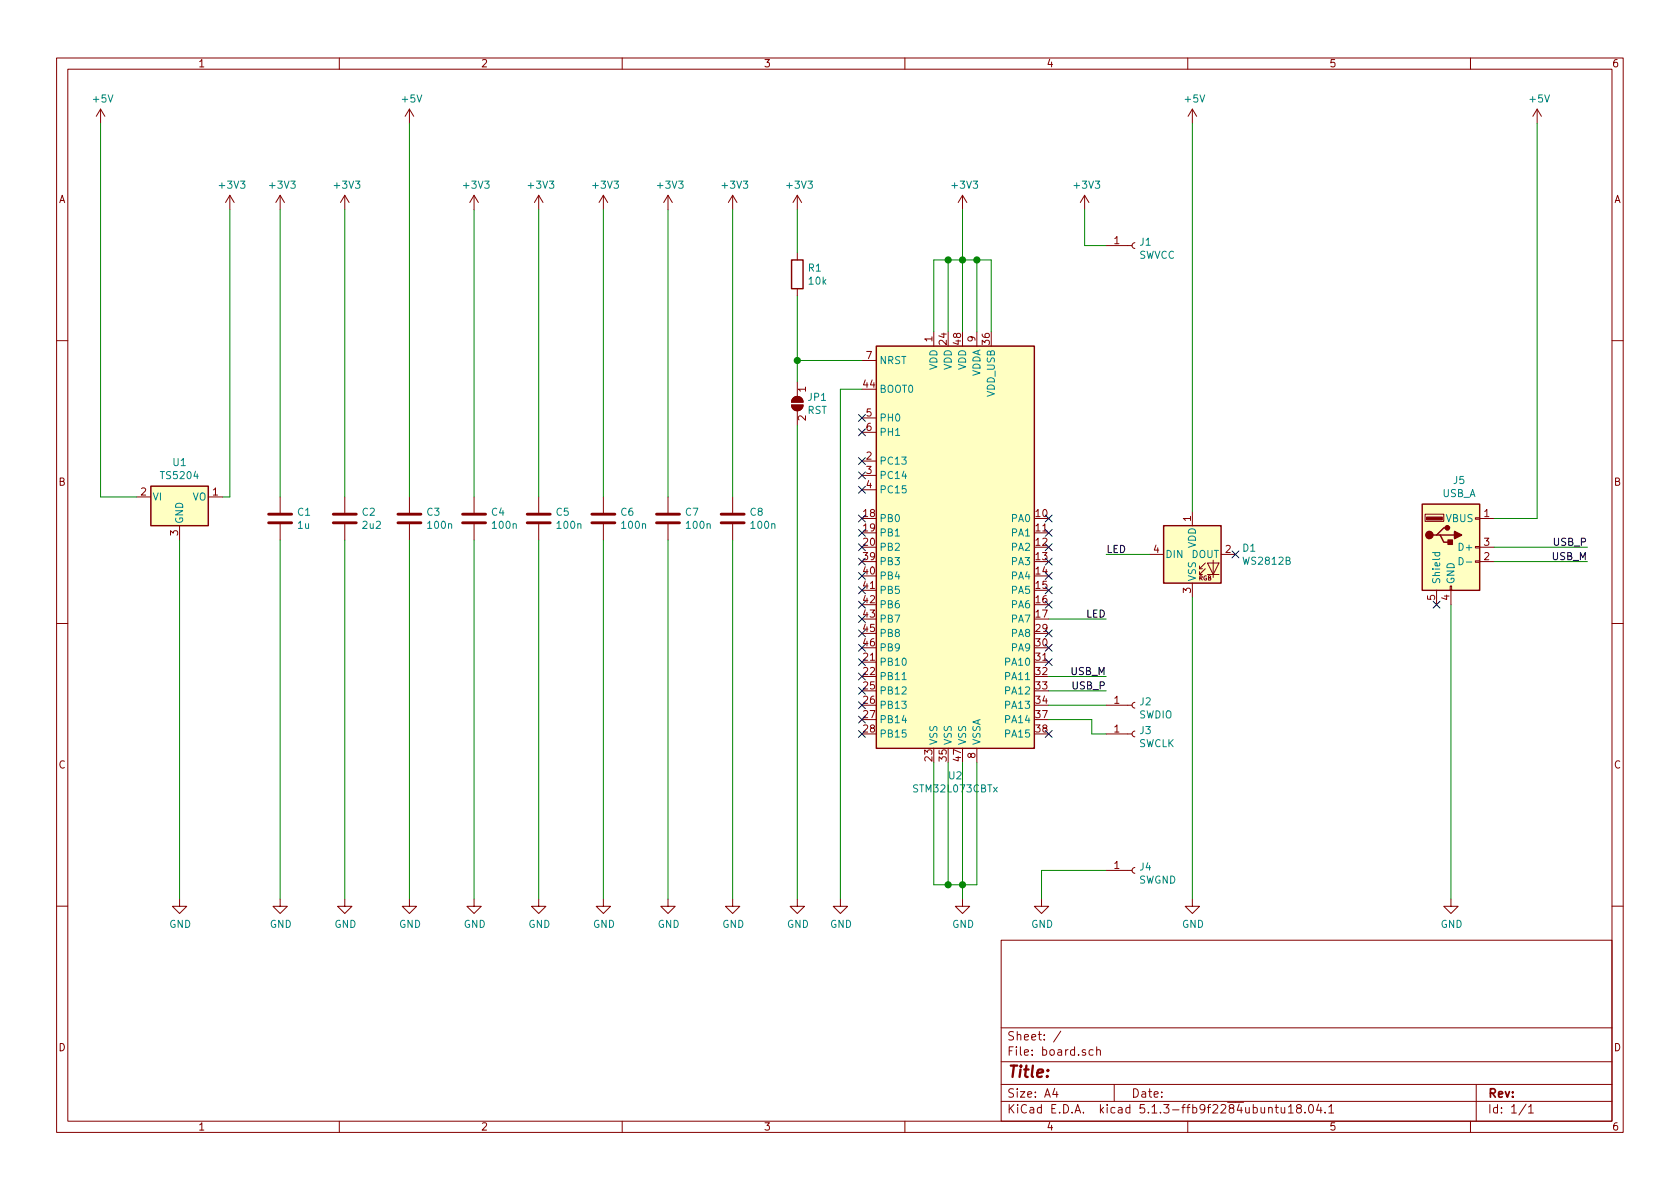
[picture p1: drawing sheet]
EESchema Schematic File Version 4
LIBS:board-cache
EELAYER 30 0
EELAYER END
$Descr A4 11693 8268
encoding utf-8
Sheet 1 1
Title ""
Date ""
Rev ""
Comp ""
Comment1 ""
Comment2 ""
Comment3 ""
Comment4 ""
$EndDescr
$Comp
L MCU_ST_STM32L0:STM32L073CBTx U2
U 1 1
P 6700 3800
F 0 "U2" H 6650 2211 50  0000 C CNN
F 1 "STM32L073CBTx" H 6650 2120 50  0000 C CNN
F 2 "Package_QFP:LQFP-48_7x7mm_P0.5mm" H 6100 2400 50  0001 R CNN
F 3 "http://www.st.com/st-web-ui/static/active/en/resource/technical/document/datasheet/DM00141036.pdf" H 6700 3800 50  0001 C CNN
	1    6700 3800
	1    0    0    -1  
$EndComp
$Comp
L Device:C C1
U 1 1
P 1950 3600
F 0 "C1" H 2065 3646 50  0000 L CNN
F 1 "1u" H 2065 3555 50  0000 L CNN
F 2 "Capacitor_SMD:C_0805_2012Metric_Pad1.15x1.40mm_HandSolder" H 1988 3450 50  0001 C CNN
F 3 "~" H 1950 3600 50  0001 C CNN
	1    1950 3600
	1    0    0    -1  
$EndComp
$Comp
L Device:C C2
U 1 1
P 2400 3600
F 0 "C2" H 2515 3646 50  0000 L CNN
F 1 "2u2" H 2515 3555 50  0000 L CNN
F 2 "Capacitor_SMD:C_0805_2012Metric_Pad1.15x1.40mm_HandSolder" H 2438 3450 50  0001 C CNN
F 3 "~" H 2400 3600 50  0001 C CNN
	1    2400 3600
	1    0    0    -1  
$EndComp
$Comp
L Device:C C3
U 1 1
P 2850 3600
F 0 "C3" H 2965 3646 50  0000 L CNN
F 1 "100n" H 2965 3555 50  0000 L CNN
F 2 "Capacitor_SMD:C_0805_2012Metric_Pad1.15x1.40mm_HandSolder" H 2888 3450 50  0001 C CNN
F 3 "~" H 2850 3600 50  0001 C CNN
	1    2850 3600
	1    0    0    -1  
$EndComp
$Comp
L Device:C C4
U 1 1
P 3300 3600
F 0 "C4" H 3415 3646 50  0000 L CNN
F 1 "100n" H 3415 3555 50  0000 L CNN
F 2 "Capacitor_SMD:C_0805_2012Metric_Pad1.15x1.40mm_HandSolder" H 3338 3450 50  0001 C CNN
F 3 "~" H 3300 3600 50  0001 C CNN
	1    3300 3600
	1    0    0    -1  
$EndComp
$Comp
L Device:C C5
U 1 1
P 3750 3600
F 0 "C5" H 3865 3646 50  0000 L CNN
F 1 "100n" H 3865 3555 50  0000 L CNN
F 2 "Capacitor_SMD:C_0805_2012Metric_Pad1.15x1.40mm_HandSolder" H 3788 3450 50  0001 C CNN
F 3 "~" H 3750 3600 50  0001 C CNN
	1    3750 3600
	1    0    0    -1  
$EndComp
$Comp
L Device:C C6
U 1 1
P 4200 3600
F 0 "C6" H 4315 3646 50  0000 L CNN
F 1 "100n" H 4315 3555 50  0000 L CNN
F 2 "Capacitor_SMD:C_0805_2012Metric_Pad1.15x1.40mm_HandSolder" H 4238 3450 50  0001 C CNN
F 3 "~" H 4200 3600 50  0001 C CNN
	1    4200 3600
	1    0    0    -1  
$EndComp
$Comp
L LED:WS2812B D1
U 1 1
P 8300 3850
F 0 "D1" H 8644 3896 50  0000 L CNN
F 1 "WS2812B" H 8644 3805 50  0000 L CNN
F 2 "LED_SMD:LED_WS2812B_PLCC4_5.0x5.0mm_P3.2mm" H 8350 3550 50  0001 L TNN
F 3 "https://cdn-shop.adafruit.com/datasheets/WS2812B.pdf" H 8400 3475 50  0001 L TNN
	1    8300 3850
	1    0    0    -1  
$EndComp
$Comp
L Connector:USB_A J5
U 1 1
P 10100 3800
F 0 "J5" H 10157 4267 50  0000 C CNN
F 1 "USB_A" H 10157 4176 50  0000 C CNN
F 2 "connectors:usb-PCB" H 10250 3750 50  0001 C CNN
F 3 " ~" H 10250 3750 50  0001 C CNN
	1    10100 3800
	1    0    0    -1  
$EndComp
$Comp
L Device:C C7
U 1 1
P 4650 3600
F 0 "C7" H 4765 3646 50  0000 L CNN
F 1 "100n" H 4765 3555 50  0000 L CNN
F 2 "Capacitor_SMD:C_0805_2012Metric_Pad1.15x1.40mm_HandSolder" H 4688 3450 50  0001 C CNN
F 3 "~" H 4650 3600 50  0001 C CNN
	1    4650 3600
	1    0    0    -1  
$EndComp
$Comp
L Device:C C8
U 1 1
P 5100 3600
F 0 "C8" H 5215 3646 50  0000 L CNN
F 1 "100n" H 5215 3555 50  0000 L CNN
F 2 "Capacitor_SMD:C_0805_2012Metric_Pad1.15x1.40mm_HandSolder" H 5138 3450 50  0001 C CNN
F 3 "~" H 5100 3600 50  0001 C CNN
	1    5100 3600
	1    0    0    -1  
$EndComp
$Comp
L Regulator_Linear:LM3480-3.3 U1
U 1 1
P 1250 3450
F 0 "U1" H 1250 3692 50  0000 C CNN
F 1 "TS5204" H 1250 3601 50  0000 C CNN
F 2 "Package_TO_SOT_SMD:SOT-23" H 1250 3675 50  0001 C CIN
F 3 "http://www.ti.com/lit/ds/symlink/lm3480.pdf" H 1250 3450 50  0001 C CNN
	1    1250 3450
	1    0    0    -1  
$EndComp
$Comp
L power:+5V #PWR01
U 1 1
P 700 850
F 0 "#PWR01" H 700 700 50  0001 C CNN
F 1 "+5V" H 715 1023 50  0000 C CNN
F 2 "" H 700 850 50  0001 C CNN
F 3 "" H 700 850 50  0001 C CNN
	1    700  850 
	1    0    0    -1  
$EndComp
Wire Wire Line
	700  850  700  3450
Wire Wire Line
	700  3450 950  3450
$Comp
L power:GND #PWR02
U 1 1
P 1250 6250
F 0 "#PWR02" H 1250 6000 50  0001 C CNN
F 1 "GND" H 1255 6077 50  0000 C CNN
F 2 "" H 1250 6250 50  0001 C CNN
F 3 "" H 1250 6250 50  0001 C CNN
	1    1250 6250
	1    0    0    -1  
$EndComp
$Comp
L power:GND #PWR028
U 1 1
P 8300 6250
F 0 "#PWR028" H 8300 6000 50  0001 C CNN
F 1 "GND" H 8305 6077 50  0000 C CNN
F 2 "" H 8300 6250 50  0001 C CNN
F 3 "" H 8300 6250 50  0001 C CNN
	1    8300 6250
	1    0    0    -1  
$EndComp
$Comp
L power:GND #PWR029
U 1 1
P 10100 6250
F 0 "#PWR029" H 10100 6000 50  0001 C CNN
F 1 "GND" H 10105 6077 50  0000 C CNN
F 2 "" H 10100 6250 50  0001 C CNN
F 3 "" H 10100 6250 50  0001 C CNN
	1    10100 6250
	1    0    0    -1  
$EndComp
$Comp
L power:GND #PWR024
U 1 1
P 6700 6250
F 0 "#PWR024" H 6700 6000 50  0001 C CNN
F 1 "GND" H 6705 6077 50  0000 C CNN
F 2 "" H 6700 6250 50  0001 C CNN
F 3 "" H 6700 6250 50  0001 C CNN
	1    6700 6250
	1    0    0    -1  
$EndComp
$Comp
L power:GND #PWR05
U 1 1
P 1950 6250
F 0 "#PWR05" H 1950 6000 50  0001 C CNN
F 1 "GND" H 1955 6077 50  0000 C CNN
F 2 "" H 1950 6250 50  0001 C CNN
F 3 "" H 1950 6250 50  0001 C CNN
	1    1950 6250
	1    0    0    -1  
$EndComp
Wire Wire Line
	1950 6250 1950 3750
Wire Wire Line
	1250 6250 1250 3750
$Comp
L power:+3V3 #PWR03
U 1 1
P 1600 1450
F 0 "#PWR03" H 1600 1300 50  0001 C CNN
F 1 "+3V3" H 1615 1623 50  0000 C CNN
F 2 "" H 1600 1450 50  0001 C CNN
F 3 "" H 1600 1450 50  0001 C CNN
	1    1600 1450
	1    0    0    -1  
$EndComp
Wire Wire Line
	1600 1450 1600 3450
Wire Wire Line
	1600 3450 1550 3450
Wire Wire Line
	2400 1450 2400 3450
$Comp
L power:+3V3 #PWR06
U 1 1
P 2400 1450
F 0 "#PWR06" H 2400 1300 50  0001 C CNN
F 1 "+3V3" H 2415 1623 50  0000 C CNN
F 2 "" H 2400 1450 50  0001 C CNN
F 3 "" H 2400 1450 50  0001 C CNN
	1    2400 1450
	1    0    0    -1  
$EndComp
Wire Wire Line
	1950 1450 1950 3450
$Comp
L power:+3V3 #PWR04
U 1 1
P 1950 1450
F 0 "#PWR04" H 1950 1300 50  0001 C CNN
F 1 "+3V3" H 1965 1623 50  0000 C CNN
F 2 "" H 1950 1450 50  0001 C CNN
F 3 "" H 1950 1450 50  0001 C CNN
	1    1950 1450
	1    0    0    -1  
$EndComp
Wire Wire Line
	3300 1450 3300 3450
$Comp
L power:+3V3 #PWR010
U 1 1
P 3300 1450
F 0 "#PWR010" H 3300 1300 50  0001 C CNN
F 1 "+3V3" H 3315 1623 50  0000 C CNN
F 2 "" H 3300 1450 50  0001 C CNN
F 3 "" H 3300 1450 50  0001 C CNN
	1    3300 1450
	1    0    0    -1  
$EndComp
Wire Wire Line
	4200 1450 4200 3450
$Comp
L power:+3V3 #PWR014
U 1 1
P 4200 1450
F 0 "#PWR014" H 4200 1300 50  0001 C CNN
F 1 "+3V3" H 4215 1623 50  0000 C CNN
F 2 "" H 4200 1450 50  0001 C CNN
F 3 "" H 4200 1450 50  0001 C CNN
	1    4200 1450
	1    0    0    -1  
$EndComp
Wire Wire Line
	3750 1450 3750 3450
$Comp
L power:+3V3 #PWR012
U 1 1
P 3750 1450
F 0 "#PWR012" H 3750 1300 50  0001 C CNN
F 1 "+3V3" H 3765 1623 50  0000 C CNN
F 2 "" H 3750 1450 50  0001 C CNN
F 3 "" H 3750 1450 50  0001 C CNN
	1    3750 1450
	1    0    0    -1  
$EndComp
Wire Wire Line
	5100 1450 5100 3450
$Comp
L power:+3V3 #PWR018
U 1 1
P 5100 1450
F 0 "#PWR018" H 5100 1300 50  0001 C CNN
F 1 "+3V3" H 5115 1623 50  0000 C CNN
F 2 "" H 5100 1450 50  0001 C CNN
F 3 "" H 5100 1450 50  0001 C CNN
	1    5100 1450
	1    0    0    -1  
$EndComp
Wire Wire Line
	4650 1450 4650 3450
$Comp
L power:+3V3 #PWR016
U 1 1
P 4650 1450
F 0 "#PWR016" H 4650 1300 50  0001 C CNN
F 1 "+3V3" H 4665 1623 50  0000 C CNN
F 2 "" H 4650 1450 50  0001 C CNN
F 3 "" H 4650 1450 50  0001 C CNN
	1    4650 1450
	1    0    0    -1  
$EndComp
$Comp
L power:GND #PWR07
U 1 1
P 2400 6250
F 0 "#PWR07" H 2400 6000 50  0001 C CNN
F 1 "GND" H 2405 6077 50  0000 C CNN
F 2 "" H 2400 6250 50  0001 C CNN
F 3 "" H 2400 6250 50  0001 C CNN
	1    2400 6250
	1    0    0    -1  
$EndComp
Wire Wire Line
	2400 6250 2400 3750
$Comp
L power:GND #PWR09
U 1 1
P 2850 6250
F 0 "#PWR09" H 2850 6000 50  0001 C CNN
F 1 "GND" H 2855 6077 50  0000 C CNN
F 2 "" H 2850 6250 50  0001 C CNN
F 3 "" H 2850 6250 50  0001 C CNN
	1    2850 6250
	1    0    0    -1  
$EndComp
Wire Wire Line
	2850 6250 2850 3750
$Comp
L power:GND #PWR011
U 1 1
P 3300 6250
F 0 "#PWR011" H 3300 6000 50  0001 C CNN
F 1 "GND" H 3305 6077 50  0000 C CNN
F 2 "" H 3300 6250 50  0001 C CNN
F 3 "" H 3300 6250 50  0001 C CNN
	1    3300 6250
	1    0    0    -1  
$EndComp
Wire Wire Line
	3300 6250 3300 3750
$Comp
L power:GND #PWR013
U 1 1
P 3750 6250
F 0 "#PWR013" H 3750 6000 50  0001 C CNN
F 1 "GND" H 3755 6077 50  0000 C CNN
F 2 "" H 3750 6250 50  0001 C CNN
F 3 "" H 3750 6250 50  0001 C CNN
	1    3750 6250
	1    0    0    -1  
$EndComp
Wire Wire Line
	3750 6250 3750 3750
$Comp
L power:GND #PWR015
U 1 1
P 4200 6250
F 0 "#PWR015" H 4200 6000 50  0001 C CNN
F 1 "GND" H 4205 6077 50  0000 C CNN
F 2 "" H 4200 6250 50  0001 C CNN
F 3 "" H 4200 6250 50  0001 C CNN
	1    4200 6250
	1    0    0    -1  
$EndComp
Wire Wire Line
	4200 6250 4200 3750
$Comp
L power:GND #PWR017
U 1 1
P 4650 6250
F 0 "#PWR017" H 4650 6000 50  0001 C CNN
F 1 "GND" H 4655 6077 50  0000 C CNN
F 2 "" H 4650 6250 50  0001 C CNN
F 3 "" H 4650 6250 50  0001 C CNN
	1    4650 6250
	1    0    0    -1  
$EndComp
Wire Wire Line
	4650 6250 4650 3750
$Comp
L power:GND #PWR019
U 1 1
P 5100 6250
F 0 "#PWR019" H 5100 6000 50  0001 C CNN
F 1 "GND" H 5105 6077 50  0000 C CNN
F 2 "" H 5100 6250 50  0001 C CNN
F 3 "" H 5100 6250 50  0001 C CNN
	1    5100 6250
	1    0    0    -1  
$EndComp
Wire Wire Line
	5100 6250 5100 3750
Wire Wire Line
	6500 5300 6500 6150
Wire Wire Line
	6500 6150 6600 6150
Wire Wire Line
	6800 5300 6800 6150
Wire Wire Line
	6700 5300 6700 6150
Connection ~ 6700 6150
Wire Wire Line
	6700 6150 6800 6150
Wire Wire Line
	6600 5300 6600 6150
Connection ~ 6600 6150
Wire Wire Line
	6600 6150 6700 6150
Wire Wire Line
	6700 6250 6700 6150
Wire Wire Line
	8300 6250 8300 4150
Wire Wire Line
	10100 4200 10100 6250
$Comp
L power:+5V #PWR030
U 1 1
P 10700 850
F 0 "#PWR030" H 10700 700 50  0001 C CNN
F 1 "+5V" H 10715 1023 50  0000 C CNN
F 2 "" H 10700 850 50  0001 C CNN
F 3 "" H 10700 850 50  0001 C CNN
	1    10700 850 
	1    0    0    -1  
$EndComp
Wire Wire Line
	10700 850  10700 3600
Wire Wire Line
	10700 3600 10400 3600
Wire Wire Line
	10400 3800 11050 3800
Wire Wire Line
	10400 3900 11050 3900
Text Label 11050 3800 2    50   ~ 0
USB_P
Text Label 11050 3900 2    50   ~ 0
USB_M
$Comp
L power:+5V #PWR027
U 1 1
P 8300 850
F 0 "#PWR027" H 8300 700 50  0001 C CNN
F 1 "+5V" H 8315 1023 50  0000 C CNN
F 2 "" H 8300 850 50  0001 C CNN
F 3 "" H 8300 850 50  0001 C CNN
	1    8300 850 
	1    0    0    -1  
$EndComp
Wire Wire Line
	8300 850  8300 3550
NoConn ~ 8600 3850
$Comp
L power:+3V3 #PWR023
U 1 1
P 6700 1450
F 0 "#PWR023" H 6700 1300 50  0001 C CNN
F 1 "+3V3" H 6715 1623 50  0000 C CNN
F 2 "" H 6700 1450 50  0001 C CNN
F 3 "" H 6700 1450 50  0001 C CNN
	1    6700 1450
	1    0    0    -1  
$EndComp
Wire Wire Line
	6500 2300 6500 1800
Wire Wire Line
	6500 1800 6600 1800
Wire Wire Line
	6900 1800 6900 2300
Wire Wire Line
	6800 2300 6800 1800
Connection ~ 6800 1800
Wire Wire Line
	6800 1800 6900 1800
Wire Wire Line
	6700 1800 6700 2300
Connection ~ 6700 1800
Wire Wire Line
	6700 1800 6800 1800
Wire Wire Line
	6600 2300 6600 1800
Connection ~ 6600 1800
Wire Wire Line
	6600 1800 6700 1800
Wire Wire Line
	6700 1800 6700 1450
Wire Wire Line
	8000 3850 7700 3850
Text Label 7700 3850 0    50   ~ 0
LED
Wire Wire Line
	7300 4800 7700 4800
Wire Wire Line
	7300 4700 7700 4700
Text Label 7700 4700 2    50   ~ 0
USB_M
Text Label 7700 4800 2    50   ~ 0
USB_P
Wire Wire Line
	7300 4300 7700 4300
Text Label 7700 4300 2    50   ~ 0
LED
$Comp
L power:+3V3 #PWR020
U 1 1
P 5550 1450
F 0 "#PWR020" H 5550 1300 50  0001 C CNN
F 1 "+3V3" H 5565 1623 50  0000 C CNN
F 2 "" H 5550 1450 50  0001 C CNN
F 3 "" H 5550 1450 50  0001 C CNN
	1    5550 1450
	1    0    0    -1  
$EndComp
Wire Wire Line
	6000 2700 5850 2700
Wire Wire Line
	5850 2700 5850 6250
$Comp
L power:GND #PWR022
U 1 1
P 5850 6250
F 0 "#PWR022" H 5850 6000 50  0001 C CNN
F 1 "GND" H 5855 6077 50  0000 C CNN
F 2 "" H 5850 6250 50  0001 C CNN
F 3 "" H 5850 6250 50  0001 C CNN
	1    5850 6250
	1    0    0    -1  
$EndComp
NoConn ~ 6000 5100
NoConn ~ 6000 5000
NoConn ~ 6000 4900
NoConn ~ 6000 4800
NoConn ~ 6000 4700
NoConn ~ 6000 4600
NoConn ~ 6000 4500
NoConn ~ 6000 4400
NoConn ~ 6000 4300
NoConn ~ 6000 4200
NoConn ~ 6000 4100
NoConn ~ 6000 4000
NoConn ~ 6000 3900
NoConn ~ 6000 2900
NoConn ~ 6000 3000
NoConn ~ 6000 3200
NoConn ~ 6000 3300
NoConn ~ 6000 3400
NoConn ~ 6000 3600
NoConn ~ 6000 3700
NoConn ~ 6000 3800
NoConn ~ 7300 3600
NoConn ~ 7300 3700
NoConn ~ 7300 3800
NoConn ~ 7300 3900
NoConn ~ 7300 4000
NoConn ~ 7300 4100
NoConn ~ 7300 4200
NoConn ~ 7300 4400
NoConn ~ 7300 4500
NoConn ~ 7300 4600
NoConn ~ 7300 5100
NoConn ~ 10000 4200
$Comp
L Connector:Conn_01x01_Female J2
U 1 1
P 7900 4900
F 0 "J2" H 7928 4926 50  0000 L CNN
F 1 "SWDIO" H 7928 4835 50  0000 L CNN
F 2 "TestPoint:TestPoint_Pad_D1.5mm" H 7900 4900 50  0001 C CNN
F 3 "~" H 7900 4900 50  0001 C CNN
	1    7900 4900
	1    0    0    -1  
$EndComp
Wire Wire Line
	7300 4900 7700 4900
$Comp
L Connector:Conn_01x01_Female J3
U 1 1
P 7900 5100
F 0 "J3" H 7928 5126 50  0000 L CNN
F 1 "SWCLK" H 7928 5035 50  0000 L CNN
F 2 "TestPoint:TestPoint_Pad_D1.5mm" H 7900 5100 50  0001 C CNN
F 3 "~" H 7900 5100 50  0001 C CNN
	1    7900 5100
	1    0    0    -1  
$EndComp
Wire Wire Line
	7700 5100 7600 5100
Wire Wire Line
	7600 5100 7600 5000
Wire Wire Line
	7600 5000 7300 5000
$Comp
L power:GND #PWR025
U 1 1
P 7250 6250
F 0 "#PWR025" H 7250 6000 50  0001 C CNN
F 1 "GND" H 7255 6077 50  0000 C CNN
F 2 "" H 7250 6250 50  0001 C CNN
F 3 "" H 7250 6250 50  0001 C CNN
	1    7250 6250
	1    0    0    -1  
$EndComp
$Comp
L Connector:Conn_01x01_Female J4
U 1 1
P 7900 6050
F 0 "J4" H 7928 6076 50  0000 L CNN
F 1 "SWGND" H 7928 5985 50  0000 L CNN
F 2 "TestPoint:TestPoint_Pad_D1.5mm" H 7900 6050 50  0001 C CNN
F 3 "~" H 7900 6050 50  0001 C CNN
	1    7900 6050
	1    0    0    -1  
$EndComp
Wire Wire Line
	7700 6050 7250 6050
Wire Wire Line
	7250 6050 7250 6250
$Comp
L Connector:Conn_01x01_Female J1
U 1 1
P 7900 1700
F 0 "J1" H 7928 1726 50  0000 L CNN
F 1 "SWVCC" H 7928 1635 50  0000 L CNN
F 2 "TestPoint:TestPoint_Pad_D1.5mm" H 7900 1700 50  0001 C CNN
F 3 "~" H 7900 1700 50  0001 C CNN
	1    7900 1700
	1    0    0    -1  
$EndComp
$Comp
L power:+3V3 #PWR026
U 1 1
P 7550 1450
F 0 "#PWR026" H 7550 1300 50  0001 C CNN
F 1 "+3V3" H 7565 1623 50  0000 C CNN
F 2 "" H 7550 1450 50  0001 C CNN
F 3 "" H 7550 1450 50  0001 C CNN
	1    7550 1450
	1    0    0    -1  
$EndComp
Wire Wire Line
	7550 1450 7550 1700
Wire Wire Line
	7550 1700 7700 1700
$Comp
L Device:R R1
U 1 1
P 5550 1900
F 0 "R1" H 5620 1946 50  0000 L CNN
F 1 "10k" H 5620 1855 50  0000 L CNN
F 2 "Resistor_SMD:R_0805_2012Metric_Pad1.15x1.40mm_HandSolder" V 5480 1900 50  0001 C CNN
F 3 "~" H 5550 1900 50  0001 C CNN
	1    5550 1900
	1    0    0    -1  
$EndComp
Wire Wire Line
	5550 1750 5550 1450
$Comp
L Jumper:SolderJumper_2_Open JP1
U 1 1
P 5550 2800
F 0 "JP1" V 5504 2868 50  0000 L CNN
F 1 "RST" V 5595 2868 50  0000 L CNN
F 2 "Jumper:SolderJumper-2_P1.3mm_Open_RoundedPad1.0x1.5mm" H 5550 2800 50  0001 C CNN
F 3 "~" H 5550 2800 50  0001 C CNN
	1    5550 2800
	0    1    1    0   
$EndComp
Wire Wire Line
	5550 2650 5550 2500
Wire Wire Line
	5550 2500 6000 2500
Connection ~ 5550 2500
Wire Wire Line
	5550 2500 5550 2050
Wire Wire Line
	5550 2950 5550 6250
$Comp
L power:GND #PWR021
U 1 1
P 5550 6250
F 0 "#PWR021" H 5550 6000 50  0001 C CNN
F 1 "GND" H 5555 6077 50  0000 C CNN
F 2 "" H 5550 6250 50  0001 C CNN
F 3 "" H 5550 6250 50  0001 C CNN
	1    5550 6250
	1    0    0    -1  
$EndComp
$Comp
L power:+5V #PWR?
U 1 1
P 2850 850
F 0 "#PWR?" H 2850 700 50  0001 C CNN
F 1 "+5V" H 2865 1023 50  0000 C CNN
F 2 "" H 2850 850 50  0001 C CNN
F 3 "" H 2850 850 50  0001 C CNN
	1    2850 850 
	1    0    0    -1  
$EndComp
Wire Wire Line
	2850 850  2850 3450
$EndSCHEMATC
